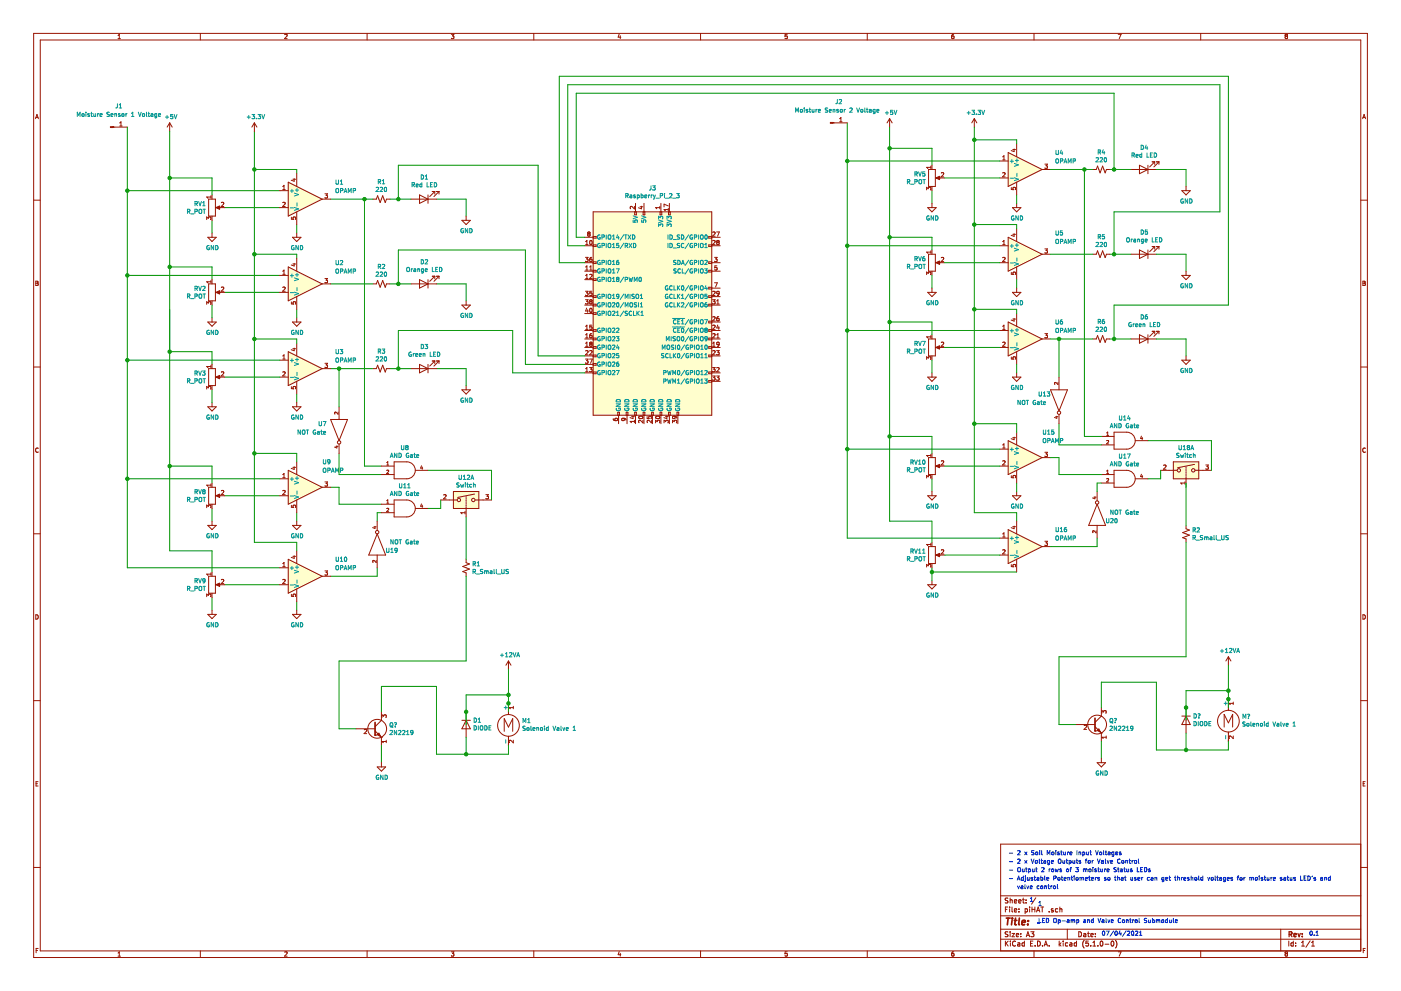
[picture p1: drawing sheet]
EESchema Schematic File Version 4
LIBS:piHAT -cache
EELAYER 29 0
EELAYER END
$Descr A3 16535 11693
encoding utf-8
Sheet 1 1
Title ""
Date ""
Rev ""
Comp ""
Comment1 ""
Comment2 ""
Comment3 ""
Comment4 ""
$EndDescr
$Comp
L pspice:OPAMP U4
U 1 1
P 12100 2000
F 0 "U4" H 12450 2200 50  0000 L CNN
F 1 "OPAMP" H 12450 2100 50  0000 L CNN
F 2 "" H 12100 2000 50  0001 C CNN
F 3 "~" H 12100 2000 50  0001 C CNN
	1    12100 2000
	1    0    0    -1  
$EndComp
$Comp
L pspice:OPAMP U5
U 1 1
P 12100 3000
F 0 "U5" H 12450 3250 50  0000 L CNN
F 1 "OPAMP" H 12450 3150 50  0000 L CNN
F 2 "" H 12100 3000 50  0001 C CNN
F 3 "~" H 12100 3000 50  0001 C CNN
	1    12100 3000
	1    0    0    -1  
$EndComp
$Comp
L pspice:OPAMP U6
U 1 1
P 12100 4000
F 0 "U6" H 12450 4200 50  0000 L CNN
F 1 "OPAMP" H 12450 4100 50  0000 L CNN
F 2 "" H 12100 4000 50  0001 C CNN
F 3 "~" H 12100 4000 50  0001 C CNN
	1    12100 4000
	1    0    0    -1  
$EndComp
$Comp
L Device:R_POT RV5
U 1 1
P 11000 2100
F 0 "RV5" H 10931 2146 50  0000 R CNN
F 1 "R_POT" H 10931 2055 50  0000 R CNN
F 2 "" H 11000 2100 50  0001 C CNN
F 3 "~" H 11000 2100 50  0001 C CNN
	1    11000 2100
	1    0    0    -1  
$EndComp
Wire Wire Line
	11150 2100 11800 2100
$Comp
L Device:R_POT RV6
U 1 1
P 11000 3100
F 0 "RV6" H 10931 3146 50  0000 R CNN
F 1 "R_POT" H 10931 3055 50  0000 R CNN
F 2 "" H 11000 3100 50  0001 C CNN
F 3 "~" H 11000 3100 50  0001 C CNN
	1    11000 3100
	1    0    0    -1  
$EndComp
Wire Wire Line
	11150 3100 11800 3100
$Comp
L Device:R_POT RV7
U 1 1
P 11000 4100
F 0 "RV7" H 10931 4146 50  0000 R CNN
F 1 "R_POT" H 10931 4055 50  0000 R CNN
F 2 "" H 11000 4100 50  0001 C CNN
F 3 "~" H 11000 4100 50  0001 C CNN
	1    11000 4100
	1    0    0    -1  
$EndComp
Wire Wire Line
	11150 4100 11800 4100
Wire Wire Line
	11000 2950 11000 2800
Wire Wire Line
	11000 2800 10500 2800
Connection ~ 10500 2800
Wire Wire Line
	10500 2800 10500 3800
Wire Wire Line
	11000 3950 11000 3800
Wire Wire Line
	11000 3800 10500 3800
Wire Wire Line
	11000 1950 11000 1750
Wire Wire Line
	11000 1750 10500 1750
Connection ~ 10500 1750
Wire Wire Line
	10500 1750 10500 2800
$Comp
L power:+5V #PWR?
U 1 1
P 10500 1500
F 0 "#PWR?" H 10500 1350 50  0001 C CNN
F 1 "+5V" H 10515 1673 50  0000 C CNN
F 2 "" H 10500 1500 50  0001 C CNN
F 3 "" H 10500 1500 50  0001 C CNN
	1    10500 1500
	1    0    0    -1  
$EndComp
Wire Wire Line
	11000 2250 11000 2400
Wire Wire Line
	11000 3250 11000 3400
Wire Wire Line
	11000 4250 11000 4400
$Comp
L power:GND #PWR?
U 1 1
P 11000 4400
F 0 "#PWR?" H 11000 4150 50  0001 C CNN
F 1 "GND" H 11005 4227 50  0000 C CNN
F 2 "" H 11000 4400 50  0001 C CNN
F 3 "" H 11000 4400 50  0001 C CNN
	1    11000 4400
	1    0    0    -1  
$EndComp
$Comp
L power:GND #PWR?
U 1 1
P 11000 3400
F 0 "#PWR?" H 11000 3150 50  0001 C CNN
F 1 "GND" H 11005 3227 50  0000 C CNN
F 2 "" H 11000 3400 50  0001 C CNN
F 3 "" H 11000 3400 50  0001 C CNN
	1    11000 3400
	1    0    0    -1  
$EndComp
$Comp
L power:GND #PWR?
U 1 1
P 11000 2400
F 0 "#PWR?" H 11000 2150 50  0001 C CNN
F 1 "GND" H 11005 2227 50  0000 C CNN
F 2 "" H 11000 2400 50  0001 C CNN
F 3 "" H 11000 2400 50  0001 C CNN
	1    11000 2400
	1    0    0    -1  
$EndComp
$Comp
L power:GND #PWR?
U 1 1
P 12000 2400
F 0 "#PWR?" H 12000 2150 50  0001 C CNN
F 1 "GND" H 12005 2227 50  0000 C CNN
F 2 "" H 12000 2400 50  0001 C CNN
F 3 "" H 12000 2400 50  0001 C CNN
	1    12000 2400
	1    0    0    -1  
$EndComp
Wire Wire Line
	12000 2300 12000 2400
$Comp
L power:GND #PWR?
U 1 1
P 12000 3400
F 0 "#PWR?" H 12000 3150 50  0001 C CNN
F 1 "GND" H 12005 3227 50  0000 C CNN
F 2 "" H 12000 3400 50  0001 C CNN
F 3 "" H 12000 3400 50  0001 C CNN
	1    12000 3400
	1    0    0    -1  
$EndComp
Wire Wire Line
	12000 3300 12000 3400
$Comp
L power:GND #PWR?
U 1 1
P 12000 4400
F 0 "#PWR?" H 12000 4150 50  0001 C CNN
F 1 "GND" H 12005 4227 50  0000 C CNN
F 2 "" H 12000 4400 50  0001 C CNN
F 3 "" H 12000 4400 50  0001 C CNN
	1    12000 4400
	1    0    0    -1  
$EndComp
Wire Wire Line
	12000 4300 12000 4400
$Comp
L power:+3.3V #PWR?
U 1 1
P 11500 1500
F 0 "#PWR?" H 11500 1350 50  0001 C CNN
F 1 "+3.3V" H 11515 1673 50  0000 C CNN
F 2 "" H 11500 1500 50  0001 C CNN
F 3 "" H 11500 1500 50  0001 C CNN
	1    11500 1500
	1    0    0    -1  
$EndComp
Wire Wire Line
	12000 3700 12000 3650
Wire Wire Line
	12000 3650 11500 3650
Wire Wire Line
	11500 3650 11500 2650
Wire Wire Line
	12000 1700 12000 1650
Wire Wire Line
	12000 1650 11500 1650
Connection ~ 11500 1650
Wire Wire Line
	11500 1650 11500 1500
Wire Wire Line
	12000 2700 12000 2650
Wire Wire Line
	12000 2650 11500 2650
Connection ~ 11500 2650
Wire Wire Line
	11500 2650 11500 1650
Wire Wire Line
	11800 3900 10000 3900
Wire Wire Line
	10000 3900 10000 2900
Wire Wire Line
	11800 1900 10000 1900
Connection ~ 10000 1900
Wire Wire Line
	10000 1900 10000 1450
Wire Wire Line
	11800 2900 10000 2900
Connection ~ 10000 2900
Wire Wire Line
	10000 2900 10000 1900
Wire Wire Line
	12400 3000 12900 3000
Wire Wire Line
	12400 4000 12500 4000
$Comp
L Device:LED D4
U 1 1
P 13500 2000
F 0 "D4" H 13493 1745 50  0000 C CNN
F 1 "Red LED" H 13493 1836 50  0000 C CNN
F 2 "" H 13500 2000 50  0001 C CNN
F 3 "~" H 13500 2000 50  0001 C CNN
	1    13500 2000
	-1   0    0    1   
$EndComp
Wire Wire Line
	13650 2000 14000 2000
Wire Wire Line
	14000 2000 14000 2200
$Comp
L power:GND #PWR?
U 1 1
P 14000 2200
F 0 "#PWR?" H 14000 1950 50  0001 C CNN
F 1 "GND" H 14005 2027 50  0000 C CNN
F 2 "" H 14000 2200 50  0001 C CNN
F 3 "" H 14000 2200 50  0001 C CNN
	1    14000 2200
	1    0    0    -1  
$EndComp
$Comp
L Device:LED D5
U 1 1
P 13500 3000
F 0 "D5" H 13493 2745 50  0000 C CNN
F 1 "Orange LED" H 13493 2836 50  0000 C CNN
F 2 "" H 13500 3000 50  0001 C CNN
F 3 "~" H 13500 3000 50  0001 C CNN
	1    13500 3000
	-1   0    0    1   
$EndComp
Wire Wire Line
	13100 3000 13150 3000
Wire Wire Line
	13650 3000 14000 3000
Wire Wire Line
	14000 3000 14000 3200
$Comp
L power:GND #PWR?
U 1 1
P 14000 3200
F 0 "#PWR?" H 14000 2950 50  0001 C CNN
F 1 "GND" H 14005 3027 50  0000 C CNN
F 2 "" H 14000 3200 50  0001 C CNN
F 3 "" H 14000 3200 50  0001 C CNN
	1    14000 3200
	1    0    0    -1  
$EndComp
$Comp
L Device:LED D6
U 1 1
P 13500 4000
F 0 "D6" H 13493 3745 50  0000 C CNN
F 1 "Green LED" H 13493 3836 50  0000 C CNN
F 2 "" H 13500 4000 50  0001 C CNN
F 3 "~" H 13500 4000 50  0001 C CNN
	1    13500 4000
	-1   0    0    1   
$EndComp
Wire Wire Line
	13100 4000 13150 4000
Wire Wire Line
	13650 4000 14000 4000
Wire Wire Line
	14000 4000 14000 4200
$Comp
L power:GND #PWR?
U 1 1
P 14000 4200
F 0 "#PWR?" H 14000 3950 50  0001 C CNN
F 1 "GND" H 14005 4027 50  0000 C CNN
F 2 "" H 14000 4200 50  0001 C CNN
F 3 "" H 14000 4200 50  0001 C CNN
	1    14000 4200
	1    0    0    -1  
$EndComp
Text Notes 12250 10900 0    0    ~ 0
LED Op-amp and Valve Control Submodule
Text Notes 13000 11050 0    50   ~ 0
07/04/2021
Text Notes 12150 10650 0    50   ~ 0
1
Text Notes 12250 10700 0    50   ~ 0
1
Text Notes 15450 11050 0    50   ~ 0
0.1
$Comp
L Connector:Conn_01x01_Male J2
U 1 1
P 9800 1450
F 0 "J2" H 9900 1700 50  0000 C CNN
F 1 "Moisture Sensor 2 Voltage " H 9900 1600 50  0000 C CNN
F 2 "" H 9800 1450 50  0001 C CNN
F 3 "~" H 9800 1450 50  0001 C CNN
	1    9800 1450
	1    0    0    -1  
$EndComp
$Comp
L Device:R_Small_US R6
U 1 1
P 13000 4000
F 0 "R6" V 12795 4000 50  0000 C CNN
F 1 "220" V 12886 4000 50  0000 C CNN
F 2 "" H 13000 4000 50  0001 C CNN
F 3 "~" H 13000 4000 50  0001 C CNN
	1    13000 4000
	0    1    1    0   
$EndComp
$Comp
L Device:R_Small_US R5
U 1 1
P 13000 3000
F 0 "R5" V 12795 3000 50  0000 C CNN
F 1 "220" V 12886 3000 50  0000 C CNN
F 2 "" H 13000 3000 50  0001 C CNN
F 3 "~" H 13000 3000 50  0001 C CNN
	1    13000 3000
	0    1    1    0   
$EndComp
$Comp
L Device:R_Small_US R4
U 1 1
P 13000 2000
F 0 "R4" V 12795 2000 50  0000 C CNN
F 1 "220" V 12886 2000 50  0000 C CNN
F 2 "" H 13000 2000 50  0001 C CNN
F 3 "~" H 13000 2000 50  0001 C CNN
	1    13000 2000
	0    1    1    0   
$EndComp
Wire Wire Line
	12400 2000 12800 2000
Wire Wire Line
	5800 5550 5800 5900
$Comp
L 74xGxx:74LVC1G08 U14
U 1 1
P 13300 5200
F 0 "U14" H 13275 5467 50  0000 C CNN
F 1 "AND Gate" H 13275 5376 50  0000 C CNN
F 2 "" H 13300 5200 50  0001 C CNN
F 3 "http://www.ti.com/lit/sg/scyt129e/scyt129e.pdf" H 13300 5200 50  0001 C CNN
	1    13300 5200
	1    0    0    -1  
$EndComp
$Comp
L 74xGxx:74AHC1G04 U13
U 1 1
P 12500 4750
F 0 "U13" V 12400 4500 50  0000 L CNN
F 1 "NOT Gate" V 12500 4250 50  0000 L CNN
F 2 "" H 12500 4750 50  0001 C CNN
F 3 "http://www.ti.com/lit/sg/scyt129e/scyt129e.pdf" H 12500 4750 50  0001 C CNN
	1    12500 4750
	0    1    1    0   
$EndComp
Wire Wire Line
	12500 5000 12500 5250
Wire Wire Line
	12500 5250 13000 5250
Wire Wire Line
	12800 5150 13000 5150
Wire Wire Line
	12800 2000 12800 5150
$Comp
L pspice:OPAMP U15
U 1 1
P 12100 5400
F 0 "U15" H 12300 5700 50  0000 L CNN
F 1 "OPAMP" H 12300 5600 50  0000 L CNN
F 2 "" H 12100 5400 50  0001 C CNN
F 3 "~" H 12100 5400 50  0001 C CNN
	1    12100 5400
	1    0    0    -1  
$EndComp
$Comp
L pspice:OPAMP U16
U 1 1
P 12100 6450
F 0 "U16" H 12450 6650 50  0000 L CNN
F 1 "OPAMP" H 12450 6550 50  0000 L CNN
F 2 "" H 12100 6450 50  0001 C CNN
F 3 "~" H 12100 6450 50  0001 C CNN
	1    12100 6450
	1    0    0    -1  
$EndComp
$Comp
L Device:R_POT RV10
U 1 1
P 11000 5500
F 0 "RV10" H 10931 5546 50  0000 R CNN
F 1 "R_POT" H 10931 5455 50  0000 R CNN
F 2 "" H 11000 5500 50  0001 C CNN
F 3 "~" H 11000 5500 50  0001 C CNN
	1    11000 5500
	1    0    0    -1  
$EndComp
Wire Wire Line
	11150 5500 11800 5500
Wire Wire Line
	11000 5650 11000 5800
$Comp
L Device:R_POT RV11
U 1 1
P 11000 6550
F 0 "RV11" H 10931 6596 50  0000 R CNN
F 1 "R_POT" H 10931 6505 50  0000 R CNN
F 2 "" H 11000 6550 50  0001 C CNN
F 3 "~" H 11000 6550 50  0001 C CNN
	1    11000 6550
	1    0    0    -1  
$EndComp
Wire Wire Line
	11150 6550 11800 6550
Wire Wire Line
	11000 6700 11000 6750
$Comp
L power:GND #PWR?
U 1 1
P 12000 5800
F 0 "#PWR?" H 12000 5550 50  0001 C CNN
F 1 "GND" H 12005 5627 50  0000 C CNN
F 2 "" H 12000 5800 50  0001 C CNN
F 3 "" H 12000 5800 50  0001 C CNN
	1    12000 5800
	1    0    0    -1  
$EndComp
Wire Wire Line
	12000 5700 12000 5800
$Comp
L power:GND #PWR?
U 1 1
P 11000 6850
F 0 "#PWR?" H 11000 6600 50  0001 C CNN
F 1 "GND" H 11005 6677 50  0000 C CNN
F 2 "" H 11000 6850 50  0001 C CNN
F 3 "" H 11000 6850 50  0001 C CNN
	1    11000 6850
	1    0    0    -1  
$EndComp
$Comp
L power:GND #PWR?
U 1 1
P 11000 5800
F 0 "#PWR?" H 11000 5550 50  0001 C CNN
F 1 "GND" H 11005 5627 50  0000 C CNN
F 2 "" H 11000 5800 50  0001 C CNN
F 3 "" H 11000 5800 50  0001 C CNN
	1    11000 5800
	1    0    0    -1  
$EndComp
Wire Wire Line
	11000 5350 11000 5150
Wire Wire Line
	11000 5150 10500 5150
Wire Wire Line
	10500 5150 10500 3800
Wire Wire Line
	11000 6400 11000 6150
Wire Wire Line
	11000 6150 10500 6150
Wire Wire Line
	10500 6150 10500 5150
Connection ~ 10500 5150
Wire Wire Line
	10000 5300 11800 5300
Wire Wire Line
	10000 5300 10000 6350
Wire Wire Line
	10000 6350 11800 6350
Connection ~ 10000 5300
Wire Wire Line
	11500 5000 12000 5000
Wire Wire Line
	12000 5000 12000 5100
Wire Wire Line
	11500 5000 11500 6050
Wire Wire Line
	11500 6050 12000 6050
Wire Wire Line
	12000 6050 12000 6150
Connection ~ 11500 5000
Wire Wire Line
	12400 6450 12950 6450
$Comp
L 74xGxx:74AHC1G04 U20
U 1 1
P 12950 6050
F 0 "U20" V 12850 5800 50  0000 L CNN
F 1 "NOT Gate" V 12950 5550 50  0000 L CNN
F 2 "" H 12950 6050 50  0001 C CNN
F 3 "http://www.ti.com/lit/sg/scyt129e/scyt129e.pdf" H 12950 6050 50  0001 C CNN
	1    12950 6050
	0    -1   -1   0   
$EndComp
$Comp
L 74xGxx:74LVC1G08 U17
U 1 1
P 13300 5650
F 0 "U17" H 13275 5917 50  0000 C CNN
F 1 "AND Gate" H 13275 5826 50  0000 C CNN
F 2 "" H 13300 5650 50  0001 C CNN
F 3 "http://www.ti.com/lit/sg/scyt129e/scyt129e.pdf" H 13300 5650 50  0001 C CNN
	1    13300 5650
	1    0    0    -1  
$EndComp
$Comp
L Analog_Switch:DG308AxY U18
U 1 1
P 14000 5550
F 0 "U18" H 14000 5817 50  0000 C CNN
F 1 "Switch" H 14000 5726 50  0000 C CNN
F 2 "Package_SO:SOIC-16_3.9x9.9mm_P1.27mm" H 14000 5450 50  0001 C CNN
F 3 "http://pdf.datasheetcatalog.com/datasheets/70/494502_DS.pdf" H 14000 5550 50  0001 C CNN
	1    14000 5550
	1    0    0    -1  
$EndComp
Wire Wire Line
	12950 6350 12950 6450
Wire Wire Line
	12950 5800 12950 5700
Wire Wire Line
	12950 5700 13000 5700
Wire Wire Line
	12500 5600 13000 5600
Wire Wire Line
	13550 5650 13700 5650
Wire Wire Line
	13700 5650 13700 5550
Wire Wire Line
	14300 5200 14300 5550
Wire Wire Line
	13550 5200 14300 5200
Wire Wire Line
	10000 3900 10000 5300
Wire Wire Line
	11500 3650 11500 5000
Wire Wire Line
	12400 5400 12500 5400
Wire Wire Line
	12500 5400 12500 5600
Connection ~ 10000 3900
Connection ~ 10500 3800
Connection ~ 11500 3650
Connection ~ 12800 2000
Wire Wire Line
	12800 2000 12900 2000
Wire Wire Line
	12000 6750 11000 6750
Connection ~ 11000 6750
Wire Wire Line
	11000 6750 11000 6850
Wire Wire Line
	12500 4450 12500 4000
Connection ~ 12500 4000
Wire Wire Line
	12500 4000 12900 4000
Text Notes 11900 10100 0    50   ~ 0
- 2 x Soil Moisture Input Voltages
Text Notes 11900 10300 0    50   ~ 0
- Output 2 rows of 3 moisture Status LEDs
Text Notes 11900 10200 0    50   ~ 0
- 2 x Voltage Outputs for Valve Control
Text Notes 11900 10400 0    50   ~ 0
- Adjustable Potentiometers so that user can get threshold voltages for moisture satus LED’s and 
Text Notes 12000 10500 0    50   ~ 0
valve control
Wire Wire Line
	10500 1500 10500 1750
Text Notes 12250 10900 0    50   ~ 0
LED Op-amp and Valve Control Submodule
Wire Wire Line
	4000 5750 4000 5950
Wire Wire Line
	3900 5750 4000 5750
Wire Wire Line
	1500 3250 1500 4250
Wire Wire Line
	3000 3000 3000 4000
Wire Wire Line
	3000 4000 3000 5350
Connection ~ 3000 4000
Connection ~ 2000 4150
Wire Wire Line
	1500 4250 1500 5650
Connection ~ 1500 4250
Wire Wire Line
	5050 5550 5800 5550
Wire Wire Line
	5200 6000 5200 5900
Wire Wire Line
	5050 6000 5200 6000
Wire Wire Line
	4000 5950 4500 5950
Wire Wire Line
	4450 6050 4500 6050
Wire Wire Line
	4450 6150 4450 6050
Wire Wire Line
	4450 6700 4450 6800
$Comp
L Analog_Switch:DG308AxY U12
U 1 1
P 5500 5900
F 0 "U12" H 5500 6167 50  0000 C CNN
F 1 "Switch" H 5500 6076 50  0000 C CNN
F 2 "Package_SO:SOIC-16_3.9x9.9mm_P1.27mm" H 5500 5800 50  0001 C CNN
F 3 "http://pdf.datasheetcatalog.com/datasheets/70/494502_DS.pdf" H 5500 5900 50  0001 C CNN
	1    5500 5900
	1    0    0    -1  
$EndComp
$Comp
L 74xGxx:74LVC1G08 U11
U 1 1
P 4800 6000
F 0 "U11" H 4775 6267 50  0000 C CNN
F 1 "AND Gate" H 4775 6176 50  0000 C CNN
F 2 "" H 4800 6000 50  0001 C CNN
F 3 "http://www.ti.com/lit/sg/scyt129e/scyt129e.pdf" H 4800 6000 50  0001 C CNN
	1    4800 6000
	1    0    0    -1  
$EndComp
$Comp
L 74xGxx:74AHC1G04 U19
U 1 1
P 4450 6400
F 0 "U19" V 4350 6150 50  0000 L CNN
F 1 "NOT Gate" V 4450 5900 50  0000 L CNN
F 2 "" H 4450 6400 50  0001 C CNN
F 3 "http://www.ti.com/lit/sg/scyt129e/scyt129e.pdf" H 4450 6400 50  0001 C CNN
	1    4450 6400
	0    -1   -1   0   
$EndComp
Wire Wire Line
	3900 6800 4450 6800
Connection ~ 3000 5350
Wire Wire Line
	3500 6400 3500 6500
Wire Wire Line
	3000 6400 3500 6400
Wire Wire Line
	3000 5350 3000 6400
Wire Wire Line
	3500 5350 3500 5450
Wire Wire Line
	3000 5350 3500 5350
Connection ~ 1500 5650
Wire Wire Line
	1500 6700 3300 6700
Wire Wire Line
	1500 5650 1500 6700
Wire Wire Line
	1500 5650 3300 5650
Connection ~ 2000 5500
Wire Wire Line
	2000 6500 2000 5500
Wire Wire Line
	2500 6500 2000 6500
Wire Wire Line
	2500 6750 2500 6500
Wire Wire Line
	2000 5500 2000 4150
Wire Wire Line
	2500 5500 2000 5500
Wire Wire Line
	2500 5700 2500 5500
$Comp
L power:GND #PWR?
U 1 1
P 2500 6150
F 0 "#PWR?" H 2500 5900 50  0001 C CNN
F 1 "GND" H 2505 5977 50  0000 C CNN
F 2 "" H 2500 6150 50  0001 C CNN
F 3 "" H 2500 6150 50  0001 C CNN
	1    2500 6150
	1    0    0    -1  
$EndComp
$Comp
L power:GND #PWR?
U 1 1
P 2500 7200
F 0 "#PWR?" H 2500 6950 50  0001 C CNN
F 1 "GND" H 2505 7027 50  0000 C CNN
F 2 "" H 2500 7200 50  0001 C CNN
F 3 "" H 2500 7200 50  0001 C CNN
	1    2500 7200
	1    0    0    -1  
$EndComp
Wire Wire Line
	3500 7100 3500 7200
$Comp
L power:GND #PWR?
U 1 1
P 3500 7200
F 0 "#PWR?" H 3500 6950 50  0001 C CNN
F 1 "GND" H 3505 7027 50  0000 C CNN
F 2 "" H 3500 7200 50  0001 C CNN
F 3 "" H 3500 7200 50  0001 C CNN
	1    3500 7200
	1    0    0    -1  
$EndComp
Wire Wire Line
	3500 6050 3500 6150
$Comp
L power:GND #PWR?
U 1 1
P 3500 6150
F 0 "#PWR?" H 3500 5900 50  0001 C CNN
F 1 "GND" H 3505 5977 50  0000 C CNN
F 2 "" H 3500 6150 50  0001 C CNN
F 3 "" H 3500 6150 50  0001 C CNN
	1    3500 6150
	1    0    0    -1  
$EndComp
Wire Wire Line
	2500 7050 2500 7200
Wire Wire Line
	2650 6900 3300 6900
$Comp
L Device:R_POT RV9
U 1 1
P 2500 6900
F 0 "RV9" H 2431 6946 50  0000 R CNN
F 1 "R_POT" H 2431 6855 50  0000 R CNN
F 2 "" H 2500 6900 50  0001 C CNN
F 3 "~" H 2500 6900 50  0001 C CNN
	1    2500 6900
	1    0    0    -1  
$EndComp
Wire Wire Line
	2500 6000 2500 6150
Wire Wire Line
	2650 5850 3300 5850
$Comp
L Device:R_POT RV8
U 1 1
P 2500 5850
F 0 "RV8" H 2431 5896 50  0000 R CNN
F 1 "R_POT" H 2431 5805 50  0000 R CNN
F 2 "" H 2500 5850 50  0001 C CNN
F 3 "~" H 2500 5850 50  0001 C CNN
	1    2500 5850
	1    0    0    -1  
$EndComp
$Comp
L pspice:OPAMP U10
U 1 1
P 3600 6800
F 0 "U10" H 3950 7000 50  0000 L CNN
F 1 "OPAMP" H 3950 6900 50  0000 L CNN
F 2 "" H 3600 6800 50  0001 C CNN
F 3 "~" H 3600 6800 50  0001 C CNN
	1    3600 6800
	1    0    0    -1  
$EndComp
$Comp
L pspice:OPAMP U9
U 1 1
P 3600 5750
F 0 "U9" H 3800 6050 50  0000 L CNN
F 1 "OPAMP" H 3800 5950 50  0000 L CNN
F 2 "" H 3600 5750 50  0001 C CNN
F 3 "~" H 3600 5750 50  0001 C CNN
	1    3600 5750
	1    0    0    -1  
$EndComp
Wire Wire Line
	4300 2350 4300 5500
Wire Wire Line
	4300 5500 4500 5500
Wire Wire Line
	4000 5600 4500 5600
Wire Wire Line
	4000 5350 4000 5600
Wire Wire Line
	4000 4350 4400 4350
Connection ~ 4000 4350
Wire Wire Line
	4000 4800 4000 4350
Wire Wire Line
	3900 4350 4000 4350
$Comp
L 74xGxx:74AHC1G04 U7
U 1 1
P 4000 5100
F 0 "U7" V 3900 4850 50  0000 L CNN
F 1 "NOT Gate" V 4000 4600 50  0000 L CNN
F 2 "" H 4000 5100 50  0001 C CNN
F 3 "http://www.ti.com/lit/sg/scyt129e/scyt129e.pdf" H 4000 5100 50  0001 C CNN
	1    4000 5100
	0    1    1    0   
$EndComp
$Comp
L 74xGxx:74LVC1G08 U8
U 1 1
P 4800 5550
F 0 "U8" H 4775 5817 50  0000 C CNN
F 1 "AND Gate" H 4775 5726 50  0000 C CNN
F 2 "" H 4800 5550 50  0001 C CNN
F 3 "http://www.ti.com/lit/sg/scyt129e/scyt129e.pdf" H 4800 5550 50  0001 C CNN
	1    4800 5550
	1    0    0    -1  
$EndComp
Wire Wire Line
	3900 3350 4400 3350
Wire Wire Line
	4300 2350 4400 2350
Connection ~ 4300 2350
$Comp
L pspice:OPAMP U3
U 1 1
P 3600 4350
F 0 "U3" H 3950 4550 50  0000 L CNN
F 1 "OPAMP" H 3950 4450 50  0000 L CNN
F 2 "" H 3600 4350 50  0001 C CNN
F 3 "~" H 3600 4350 50  0001 C CNN
	1    3600 4350
	1    0    0    -1  
$EndComp
$Comp
L Device:R_Small_US R2
U 1 1
P 4500 3350
F 0 "R2" V 4295 3350 50  0000 C CNN
F 1 "220" V 4386 3350 50  0000 C CNN
F 2 "" H 4500 3350 50  0001 C CNN
F 3 "~" H 4500 3350 50  0001 C CNN
	1    4500 3350
	0    1    1    0   
$EndComp
$Comp
L Device:R_Small_US R3
U 1 1
P 4500 4350
F 0 "R3" V 4295 4350 50  0000 C CNN
F 1 "220" V 4386 4350 50  0000 C CNN
F 2 "" H 4500 4350 50  0001 C CNN
F 3 "~" H 4500 4350 50  0001 C CNN
	1    4500 4350
	0    1    1    0   
$EndComp
$Comp
L Connector:Conn_01x01_Male J1
U 1 1
P 1300 1500
F 0 "J1" H 1400 1750 50  0000 C CNN
F 1 "Moisture Sensor 1 Voltage" H 1400 1650 50  0000 C CNN
F 2 "" H 1300 1500 50  0001 C CNN
F 3 "~" H 1300 1500 50  0001 C CNN
	1    1300 1500
	1    0    0    -1  
$EndComp
$Comp
L power:GND #PWR?
U 1 1
P 5500 4550
F 0 "#PWR?" H 5500 4300 50  0001 C CNN
F 1 "GND" H 5505 4377 50  0000 C CNN
F 2 "" H 5500 4550 50  0001 C CNN
F 3 "" H 5500 4550 50  0001 C CNN
	1    5500 4550
	1    0    0    -1  
$EndComp
Wire Wire Line
	5500 4350 5500 4550
Wire Wire Line
	5150 4350 5500 4350
Wire Wire Line
	4600 4350 4700 4350
$Comp
L Device:LED D3
U 1 1
P 5000 4350
F 0 "D3" H 4993 4095 50  0000 C CNN
F 1 "Green LED" H 4993 4186 50  0000 C CNN
F 2 "" H 5000 4350 50  0001 C CNN
F 3 "~" H 5000 4350 50  0001 C CNN
	1    5000 4350
	-1   0    0    1   
$EndComp
$Comp
L power:GND #PWR?
U 1 1
P 5500 3550
F 0 "#PWR?" H 5500 3300 50  0001 C CNN
F 1 "GND" H 5505 3377 50  0000 C CNN
F 2 "" H 5500 3550 50  0001 C CNN
F 3 "" H 5500 3550 50  0001 C CNN
	1    5500 3550
	1    0    0    -1  
$EndComp
Wire Wire Line
	5500 3350 5500 3550
Wire Wire Line
	5150 3350 5500 3350
Wire Wire Line
	4600 3350 4700 3350
$Comp
L Device:LED D2
U 1 1
P 5000 3350
F 0 "D2" H 4993 3095 50  0000 C CNN
F 1 "Orange LED" H 4993 3186 50  0000 C CNN
F 2 "" H 5000 3350 50  0001 C CNN
F 3 "~" H 5000 3350 50  0001 C CNN
	1    5000 3350
	-1   0    0    1   
$EndComp
$Comp
L power:GND #PWR?
U 1 1
P 5500 2550
F 0 "#PWR?" H 5500 2300 50  0001 C CNN
F 1 "GND" H 5505 2377 50  0000 C CNN
F 2 "" H 5500 2550 50  0001 C CNN
F 3 "" H 5500 2550 50  0001 C CNN
	1    5500 2550
	1    0    0    -1  
$EndComp
Wire Wire Line
	5500 2350 5500 2550
Wire Wire Line
	5150 2350 5500 2350
$Comp
L Device:LED D1
U 1 1
P 5000 2350
F 0 "D1" H 4993 2095 50  0000 C CNN
F 1 "Red LED" H 4993 2186 50  0000 C CNN
F 2 "" H 5000 2350 50  0001 C CNN
F 3 "~" H 5000 2350 50  0001 C CNN
	1    5000 2350
	-1   0    0    1   
$EndComp
Wire Wire Line
	3900 2350 4300 2350
$Comp
L Device:R_Small_US R1
U 1 1
P 4500 2350
F 0 "R1" V 4295 2350 50  0000 C CNN
F 1 "220" V 4386 2350 50  0000 C CNN
F 2 "" H 4500 2350 50  0001 C CNN
F 3 "~" H 4500 2350 50  0001 C CNN
	1    4500 2350
	0    1    1    0   
$EndComp
Wire Wire Line
	1500 3250 1500 2250
Connection ~ 1500 3250
Wire Wire Line
	3300 3250 1500 3250
Wire Wire Line
	1500 2250 1500 1500
Connection ~ 1500 2250
Wire Wire Line
	3300 2250 1500 2250
Wire Wire Line
	3300 4250 1500 4250
Wire Wire Line
	3000 3000 3000 2000
Connection ~ 3000 3000
Wire Wire Line
	3500 3000 3000 3000
Wire Wire Line
	3500 3050 3500 3000
Wire Wire Line
	3000 2000 3000 1550
Connection ~ 3000 2000
Wire Wire Line
	3500 2000 3000 2000
Wire Wire Line
	3500 2050 3500 2000
Wire Wire Line
	3500 4000 3000 4000
Wire Wire Line
	3500 4050 3500 4000
$Comp
L power:+3.3V #PWR?
U 1 1
P 3000 1550
F 0 "#PWR?" H 3000 1400 50  0001 C CNN
F 1 "+3.3V" H 3015 1723 50  0000 C CNN
F 2 "" H 3000 1550 50  0001 C CNN
F 3 "" H 3000 1550 50  0001 C CNN
	1    3000 1550
	1    0    0    -1  
$EndComp
Wire Wire Line
	3500 4650 3500 4750
$Comp
L power:GND #PWR?
U 1 1
P 3500 4750
F 0 "#PWR?" H 3500 4500 50  0001 C CNN
F 1 "GND" H 3505 4577 50  0000 C CNN
F 2 "" H 3500 4750 50  0001 C CNN
F 3 "" H 3500 4750 50  0001 C CNN
	1    3500 4750
	1    0    0    -1  
$EndComp
Wire Wire Line
	3500 3650 3500 3750
$Comp
L power:GND #PWR?
U 1 1
P 3500 3750
F 0 "#PWR?" H 3500 3500 50  0001 C CNN
F 1 "GND" H 3505 3577 50  0000 C CNN
F 2 "" H 3500 3750 50  0001 C CNN
F 3 "" H 3500 3750 50  0001 C CNN
	1    3500 3750
	1    0    0    -1  
$EndComp
Wire Wire Line
	3500 2650 3500 2750
$Comp
L power:GND #PWR?
U 1 1
P 3500 2750
F 0 "#PWR?" H 3500 2500 50  0001 C CNN
F 1 "GND" H 3505 2577 50  0000 C CNN
F 2 "" H 3500 2750 50  0001 C CNN
F 3 "" H 3500 2750 50  0001 C CNN
	1    3500 2750
	1    0    0    -1  
$EndComp
$Comp
L power:GND #PWR?
U 1 1
P 2500 2750
F 0 "#PWR?" H 2500 2500 50  0001 C CNN
F 1 "GND" H 2505 2577 50  0000 C CNN
F 2 "" H 2500 2750 50  0001 C CNN
F 3 "" H 2500 2750 50  0001 C CNN
	1    2500 2750
	1    0    0    -1  
$EndComp
$Comp
L power:GND #PWR?
U 1 1
P 2500 3750
F 0 "#PWR?" H 2500 3500 50  0001 C CNN
F 1 "GND" H 2505 3577 50  0000 C CNN
F 2 "" H 2500 3750 50  0001 C CNN
F 3 "" H 2500 3750 50  0001 C CNN
	1    2500 3750
	1    0    0    -1  
$EndComp
$Comp
L power:GND #PWR?
U 1 1
P 2500 4750
F 0 "#PWR?" H 2500 4500 50  0001 C CNN
F 1 "GND" H 2505 4577 50  0000 C CNN
F 2 "" H 2500 4750 50  0001 C CNN
F 3 "" H 2500 4750 50  0001 C CNN
	1    2500 4750
	1    0    0    -1  
$EndComp
Wire Wire Line
	2500 4600 2500 4750
Wire Wire Line
	2500 3600 2500 3750
Wire Wire Line
	2500 2600 2500 2750
$Comp
L power:+5V #PWR?
U 1 1
P 2000 1550
F 0 "#PWR?" H 2000 1400 50  0001 C CNN
F 1 "+5V" H 2015 1723 50  0000 C CNN
F 2 "" H 2000 1550 50  0001 C CNN
F 3 "" H 2000 1550 50  0001 C CNN
	1    2000 1550
	1    0    0    -1  
$EndComp
Wire Wire Line
	2000 1550 2000 2100
Wire Wire Line
	2000 2100 2000 3150
Connection ~ 2000 2100
Wire Wire Line
	2500 2100 2000 2100
Wire Wire Line
	2500 2300 2500 2100
Wire Wire Line
	2500 4150 2000 4150
Wire Wire Line
	2500 4300 2500 4150
Connection ~ 2000 3150
Wire Wire Line
	2500 3150 2000 3150
Wire Wire Line
	2500 3300 2500 3150
Wire Wire Line
	2650 4450 3300 4450
$Comp
L Device:R_POT RV3
U 1 1
P 2500 4450
F 0 "RV3" H 2431 4496 50  0000 R CNN
F 1 "R_POT" H 2431 4405 50  0000 R CNN
F 2 "" H 2500 4450 50  0001 C CNN
F 3 "~" H 2500 4450 50  0001 C CNN
	1    2500 4450
	1    0    0    -1  
$EndComp
Wire Wire Line
	2650 3450 3300 3450
$Comp
L Device:R_POT RV2
U 1 1
P 2500 3450
F 0 "RV2" H 2431 3496 50  0000 R CNN
F 1 "R_POT" H 2431 3405 50  0000 R CNN
F 2 "" H 2500 3450 50  0001 C CNN
F 3 "~" H 2500 3450 50  0001 C CNN
	1    2500 3450
	1    0    0    -1  
$EndComp
Wire Wire Line
	2650 2450 3300 2450
$Comp
L Device:R_POT RV1
U 1 1
P 2500 2450
F 0 "RV1" H 2431 2496 50  0000 R CNN
F 1 "R_POT" H 2431 2405 50  0000 R CNN
F 2 "" H 2500 2450 50  0001 C CNN
F 3 "~" H 2500 2450 50  0001 C CNN
	1    2500 2450
	1    0    0    -1  
$EndComp
$Comp
L pspice:OPAMP U2
U 1 1
P 3600 3350
F 0 "U2" H 3950 3600 50  0000 L CNN
F 1 "OPAMP" H 3950 3500 50  0000 L CNN
F 2 "" H 3600 3350 50  0001 C CNN
F 3 "~" H 3600 3350 50  0001 C CNN
	1    3600 3350
	1    0    0    -1  
$EndComp
$Comp
L pspice:OPAMP U1
U 1 1
P 3600 2350
F 0 "U1" H 3950 2550 50  0000 L CNN
F 1 "OPAMP" H 3950 2450 50  0000 L CNN
F 2 "" H 3600 2350 50  0001 C CNN
F 3 "~" H 3600 2350 50  0001 C CNN
	1    3600 2350
	1    0    0    -1  
$EndComp
$Comp
L power:+12VA #PWR?
U 1 1
P 6000 7900
F 0 "#PWR?" H 6000 7750 50  0001 C CNN
F 1 "+12VA" H 6015 8073 50  0000 C CNN
F 2 "" H 6000 7900 50  0001 C CNN
F 3 "" H 6000 7900 50  0001 C CNN
	1    6000 7900
	1    0    0    -1  
$EndComp
$Comp
L Transistor_BJT:2N2219 Q?
U 1 1
P 4400 8600
F 0 "Q?" H 4590 8646 50  0000 L CNN
F 1 "2N2219" H 4590 8555 50  0000 L CNN
F 2 "Package_TO_SOT_THT:TO-39-3" H 4600 8525 50  0001 L CIN
F 3 "http://www.onsemi.com/pub_link/Collateral/2N2219-D.PDF" H 4400 8600 50  0001 L CNN
	1    4400 8600
	1    0    0    -1  
$EndComp
$Comp
L Motor:Motor_DC M1
U 1 1
P 6000 8500
F 0 "M1" H 6158 8496 50  0000 L CNN
F 1 "Solenoid Valve 1" H 6158 8405 50  0000 L CNN
F 2 "" H 6000 8410 50  0001 C CNN
F 3 "~" H 6000 8410 50  0001 C CNN
	1    6000 8500
	1    0    0    -1  
$EndComp
Wire Wire Line
	6000 8400 6000 8300
Wire Wire Line
	6000 8900 5500 8900
$Comp
L Simulation_SPICE:DIODE D1
U 1 1
P 5500 8550
F 0 "D1" V 5546 8470 50  0000 R CNN
F 1 "DIODE" V 5455 8470 50  0000 R CNN
F 2 "" H 5500 8550 50  0001 C CNN
F 3 "~" H 5500 8550 50  0001 C CNN
F 4 "Y" H 5500 8550 50  0001 L CNN "Spice_Netlist_Enabled"
F 5 "V" H 5500 8550 50  0001 L CNN "Spice_Primitive"
	1    5500 8550
	0    -1   -1   0   
$EndComp
Wire Wire Line
	5500 8550 5500 8400
Wire Wire Line
	5500 8200 6000 8200
Connection ~ 6000 8200
Wire Wire Line
	6000 8200 6000 7900
Connection ~ 6000 8300
Wire Wire Line
	6000 8300 6000 8200
Wire Wire Line
	6000 8800 6000 8900
Connection ~ 5500 8400
Wire Wire Line
	5500 8400 5500 8200
Wire Wire Line
	5500 8700 5500 8900
Wire Wire Line
	4500 8800 4500 9000
$Comp
L power:GND #PWR?
U 1 1
P 4500 9000
F 0 "#PWR?" H 4500 8750 50  0001 C CNN
F 1 "GND" H 4505 8827 50  0000 C CNN
F 2 "" H 4500 9000 50  0001 C CNN
F 3 "" H 4500 9000 50  0001 C CNN
	1    4500 9000
	1    0    0    -1  
$EndComp
Wire Wire Line
	4500 8400 4500 8100
Wire Wire Line
	4500 8100 5150 8100
Wire Wire Line
	5150 8100 5150 8900
Wire Wire Line
	5150 8900 5500 8900
Connection ~ 5500 8900
Wire Wire Line
	4200 8600 4000 8600
Wire Wire Line
	4000 8600 4000 7800
Wire Wire Line
	4000 7800 5500 7800
$Comp
L Device:R_Small_US R1
U 1 1
P 5500 6700
F 0 "R1" H 5568 6746 50  0000 L CNN
F 1 "R_Small_US" H 5568 6655 50  0000 L CNN
F 2 "" H 5500 6700 50  0001 C CNN
F 3 "~" H 5500 6700 50  0001 C CNN
	1    5500 6700
	1    0    0    -1  
$EndComp
Wire Wire Line
	5500 6100 5500 6600
$Comp
L power:+12VA #PWR?
U 1 1
P 14500 7850
F 0 "#PWR?" H 14500 7700 50  0001 C CNN
F 1 "+12VA" H 14515 8023 50  0000 C CNN
F 2 "" H 14500 7850 50  0001 C CNN
F 3 "" H 14500 7850 50  0001 C CNN
	1    14500 7850
	1    0    0    -1  
$EndComp
$Comp
L Transistor_BJT:2N2219 Q?
U 1 1
P 12900 8550
F 0 "Q?" H 13090 8596 50  0000 L CNN
F 1 "2N2219" H 13090 8505 50  0000 L CNN
F 2 "Package_TO_SOT_THT:TO-39-3" H 13100 8475 50  0001 L CIN
F 3 "http://www.onsemi.com/pub_link/Collateral/2N2219-D.PDF" H 12900 8550 50  0001 L CNN
	1    12900 8550
	1    0    0    -1  
$EndComp
$Comp
L Motor:Motor_DC M?
U 1 1
P 14500 8450
F 0 "M?" H 14658 8446 50  0000 L CNN
F 1 "Solenoid Valve 1" H 14658 8355 50  0000 L CNN
F 2 "" H 14500 8360 50  0001 C CNN
F 3 "~" H 14500 8360 50  0001 C CNN
	1    14500 8450
	1    0    0    -1  
$EndComp
Wire Wire Line
	14500 8350 14500 8250
Wire Wire Line
	14500 8850 14000 8850
$Comp
L Simulation_SPICE:DIODE D?
U 1 1
P 14000 8500
F 0 "D?" V 14046 8420 50  0000 R CNN
F 1 "DIODE" V 13955 8420 50  0000 R CNN
F 2 "" H 14000 8500 50  0001 C CNN
F 3 "~" H 14000 8500 50  0001 C CNN
F 4 "Y" H 14000 8500 50  0001 L CNN "Spice_Netlist_Enabled"
F 5 "V" H 14000 8500 50  0001 L CNN "Spice_Primitive"
	1    14000 8500
	0    -1   -1   0   
$EndComp
Wire Wire Line
	14000 8500 14000 8350
Wire Wire Line
	14000 8150 14500 8150
Connection ~ 14500 8150
Wire Wire Line
	14500 8150 14500 7850
Connection ~ 14500 8250
Wire Wire Line
	14500 8250 14500 8150
Wire Wire Line
	14500 8750 14500 8850
Connection ~ 14000 8350
Wire Wire Line
	14000 8350 14000 8150
Wire Wire Line
	14000 8650 14000 8850
Wire Wire Line
	13000 8750 13000 8950
$Comp
L power:GND #PWR?
U 1 1
P 13000 8950
F 0 "#PWR?" H 13000 8700 50  0001 C CNN
F 1 "GND" H 13005 8777 50  0000 C CNN
F 2 "" H 13000 8950 50  0001 C CNN
F 3 "" H 13000 8950 50  0001 C CNN
	1    13000 8950
	1    0    0    -1  
$EndComp
Wire Wire Line
	13000 8350 13000 8050
Wire Wire Line
	13000 8050 13650 8050
Wire Wire Line
	13650 8050 13650 8850
Wire Wire Line
	13650 8850 14000 8850
Connection ~ 14000 8850
Wire Wire Line
	12700 8550 12500 8550
Wire Wire Line
	12500 8550 12500 7750
Wire Wire Line
	12500 7750 14000 7750
Wire Wire Line
	5500 6800 5500 7800
$Comp
L Device:R_Small_US R2
U 1 1
P 14000 6300
F 0 "R2" H 14068 6346 50  0000 L CNN
F 1 "R_Small_US" H 14068 6255 50  0000 L CNN
F 2 "" H 14000 6300 50  0001 C CNN
F 3 "~" H 14000 6300 50  0001 C CNN
	1    14000 6300
	1    0    0    -1  
$EndComp
Wire Wire Line
	14000 5700 14000 6200
Wire Wire Line
	14000 6400 14000 7750
Wire Wire Line
	2000 3650 2000 4150
Wire Wire Line
	2000 3150 2000 4150
$Comp
L Connector:Raspberry_Pi_2_3 J3
U 1 1
P 7700 3700
F 0 "J3" H 7700 5181 50  0000 C CNN
F 1 "Raspberry_Pi_2_3" H 7700 5090 50  0000 C CNN
F 2 "" H 7700 3700 50  0001 C CNN
F 3 "https://www.raspberrypi.org/documentation/hardware/raspberrypi/schematics/rpi_SCH_3bplus_1p0_reduced.pdf" H 7700 3700 50  0001 C CNN
	1    7700 3700
	1    0    0    -1  
$EndComp
Wire Wire Line
	6900 4200 6350 4200
Wire Wire Line
	4700 3350 4700 2950
Wire Wire Line
	4700 2950 6200 2950
Wire Wire Line
	6200 4300 6900 4300
Connection ~ 4700 3350
Wire Wire Line
	4700 3350 4850 3350
Wire Wire Line
	6050 4400 6900 4400
Connection ~ 4700 4350
Wire Wire Line
	4700 4350 4850 4350
Wire Wire Line
	4600 2350 4700 2350
Wire Wire Line
	4700 2350 4700 1950
Wire Wire Line
	4700 1950 6350 1950
Connection ~ 4700 2350
Wire Wire Line
	4700 2350 4850 2350
Wire Wire Line
	13100 2000 13150 2000
Wire Wire Line
	13150 4000 13150 3600
Wire Wire Line
	13150 3600 14500 3600
Connection ~ 13150 4000
Wire Wire Line
	13150 4000 13350 4000
Wire Wire Line
	4700 3900 4700 4350
Wire Wire Line
	4700 3900 6050 3900
Wire Wire Line
	6050 3900 6050 4400
Wire Wire Line
	6200 2950 6200 4300
Wire Wire Line
	6350 1950 6350 4200
Wire Wire Line
	6900 2800 6800 2800
Wire Wire Line
	6800 2800 6800 1100
Wire Wire Line
	6800 1100 13150 1100
Wire Wire Line
	13150 1100 13150 2000
Connection ~ 13150 2000
Wire Wire Line
	13150 2000 13350 2000
Wire Wire Line
	13150 3000 13150 2500
Wire Wire Line
	13150 2500 14400 2500
Wire Wire Line
	14400 2500 14400 1000
Wire Wire Line
	14400 1000 6700 1000
Wire Wire Line
	6700 1000 6700 2900
Wire Wire Line
	6700 2900 6900 2900
Connection ~ 13150 3000
Wire Wire Line
	13150 3000 13350 3000
Wire Wire Line
	6900 3100 6600 3100
Wire Wire Line
	6600 3100 6600 900 
Wire Wire Line
	6600 900  14500 900 
Wire Wire Line
	14500 900  14500 3600
$EndSCHEMATC
